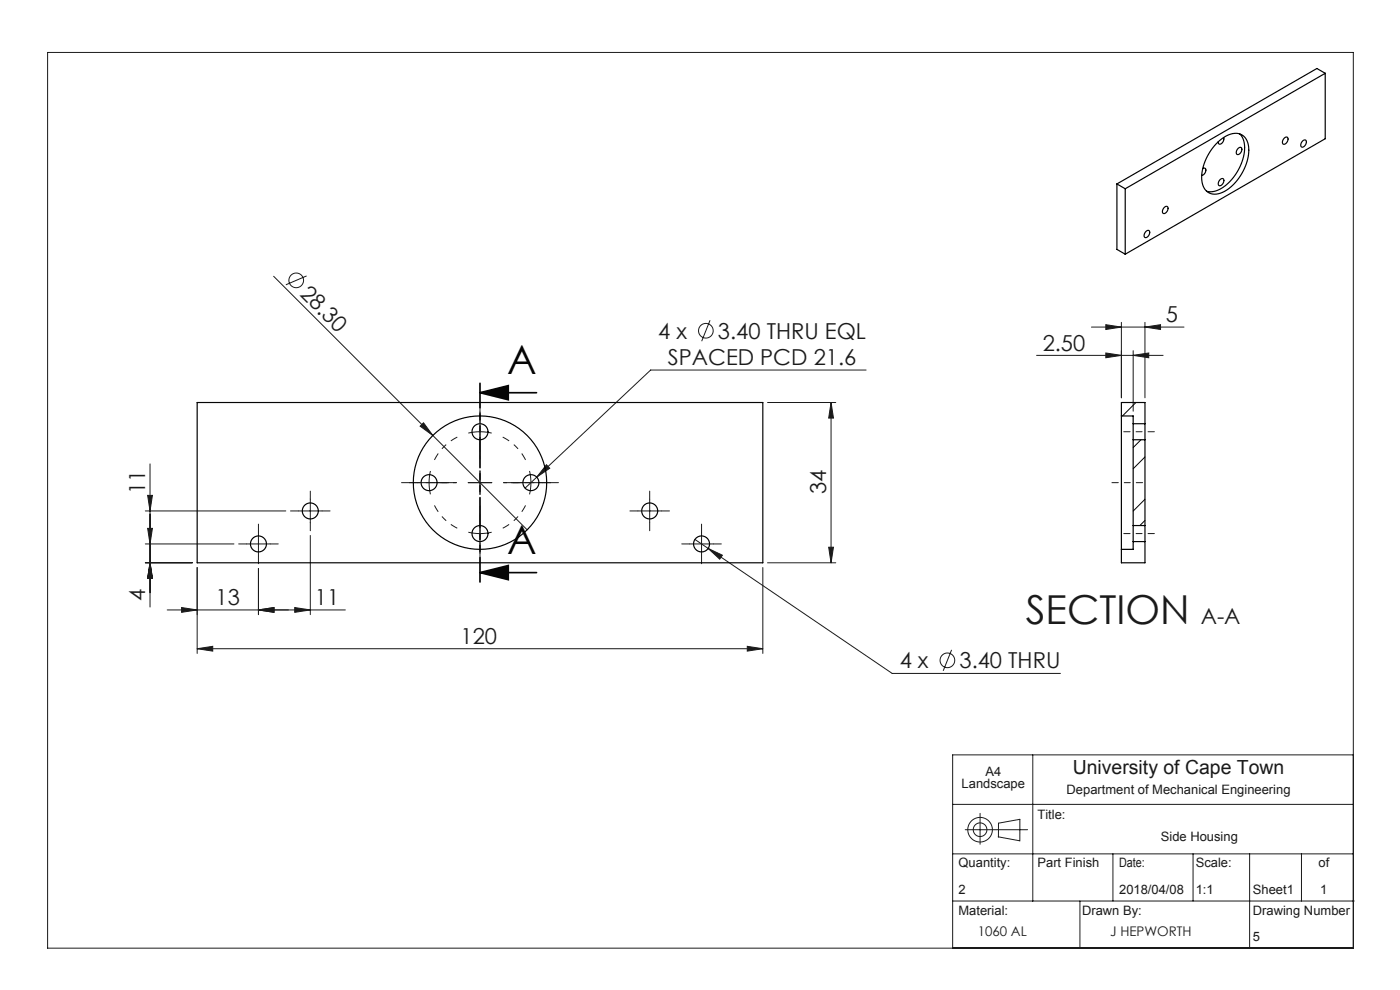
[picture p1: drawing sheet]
<svg xmlns="http://www.w3.org/2000/svg" width="297mm" height="210mm" viewBox="0 0 297 210" stroke-linecap="round" stroke-linejoin="round" font-family="sans-serif">
<g fill="none" stroke="#191924" stroke-width=".21">
<path d="M10.1 11.1h277v190h-277zM58 58.6l33.8 33.8M65 58.5l-4.4 1.9M150.6 67.9l-1.7 4.5M183.7 78.5h-45.7l-24.1 22.7M219.9 75.4h26.8M231.5 69.4h19.7M234.6 68.9l3.3 .5-3.3 .5zM234.6 74.9l3.3 .5-3.3 .5zM237.9 68.4v16M240.4 75.4l3.3-.5v1zM240.4 74.4v12.8"/>
<path d="M242.9 69.4l3.3-.5v1zM242.9 68.4v16M31.8 98.4v30.4M89.1 90.4l.7-.7 2 2.7zM91.3 99.9a10.8 10.8 0 0 0 0 5M91.8 92.4l20 20M101.8 99.9v5M115.9 98.6l.7 .7-2.7 1.9zM162.8 85.4h14.5M176.3 85.4l.5 3.3h-1zM176.3 85.4v34M30.8 115.4h18.8"/>
<path d="M30.8 108.4h29.8M30.8 119.4h10M31.3 112.1h1l-.5 3.3zM31.3 105.1h1l-.5 3.3zM31.8 119.4l.5 3.3h-1zM52.3 115.4h5M54.8 112.9v5M63.3 108.4h5M65.8 113.6v16.8M65.8 105.9v5M88.5 102.4h5M99.3 102.4h5"/>
<path d="M113.9 101.2l-2.5 2.3M135.3 108.4h5M137.8 105.9v5M146.3 115.4h5M147.4 114.4l2.8 1.9M148.8 112.9v5M150.2 116.3l3.1 1.5-.6 .8zM150.2 116.3l39.1 26.5h35.7M162.8 119.4h14.5M175.8 116.1h1l-.5 3.3zM35.5 129.4h37.8M38.5 128.9l3.3 .5-3.3 .5z"/>
<path d="M41.8 120.4v18.2M41.8 137.6l3.3-.5v1zM41.8 137.6h120M54.8 129.4l3.3-.5v1zM54.8 120.6v9.8M62.5 128.9l3.3 .5-3.3 .5zM158.5 137.1l3.3 .5-3.3 .5zM161.8 120.4v18.2M201.9 137.8l-1.8 4.5M202.1 170.6h85M204.8 176h13.2M207.9 172.5v6.6"/>
<path d="M211.8 177.5l4.5 .8M211.8 177.5v-2.9l4.6-.8v4.6M219.1 160.1v31M287.1 160.1h-85v41M202.1 191.1h85.2M202.1 181.1h85M229.1 191.1v10M236.1 181.1v10M253.1 181.1v10M265.1 181.1v20M276.1 181.1v10"/>
<circle cx="62.8" cy="59.5" r="1.56"/>
<circle cx="149.7" cy="70.2" r="1.56"/>
<circle cx="201" cy="140.1" r="1.56"/>
<circle cx="207.9" cy="176" r="1.45"/>
<circle cx="207.9" cy="176" r="2.61"/>
</g>
<path d="M101.8 83.3h12M101.8 83.3l6-1.5v3zM101.8 121.5h12M101.8 121.5l6-1.5v3z" fill="none" stroke="#000" stroke-width=".35"/>
<path d="M101.8 91.6l-2.4 .3M101.8 91.6l2.5 .3M101.8 113.2l2.5-.3M101.8 113.2l-2.4-.3M112.6 102.4l-.3-2.5M112.6 102.4l-.3 2.5" fill="none" stroke="#191924" stroke-width=".21" stroke-dasharray="15.2 1.3 1.3 1.3" stroke-linecap="butt"/>
<path d="M97 92.7a10.8 10.8 0 0 0-4.8 4.9M111.5 97.6a10.8 10.8 0 0 0-4.8-4.9M92.2 107.2a10.8 10.8 0 0 0 4.8 4.8M106.7 112a10.8 10.8 0 0 0 4.8-4.8" fill="none" stroke="#191924" stroke-width=".21" stroke-dasharray="15.2 1.3 1.3 1.3" stroke-dashoffset="13.7" stroke-linecap="butt"/>
<path d="M101.8 81.3v42.2" fill="none" stroke="#000" stroke-width=".35" stroke-dasharray="6.3 1.3 1.3 1.3 1.3 1.3" stroke-dashoffset="1.1"/>
<g fill="none" stroke="#191924" stroke-width=".21" stroke-dasharray="15.2 1.3 1.3 1.3">
<path d="M101.8 91.6v-2.5M101.8 91.6v2.5M101.8 89.1v-1.7M101.8 94.1v1.7M52.3 115.4h-1.7M54.8 112.9v-1.7M54.8 117.9v1.7M57.3 115.4h1.7M63.3 108.4h-1.7M65.8 105.9v-1.7M65.8 110.9v1.7M68.3 108.4h1.7"/>
<path d="M88.5 102.4h-1.7M93.5 102.4h1.7M101.8 113.2v2.5M101.8 113.2v-2.5M101.8 115.7v1.7M101.8 110.7v-1.7M101.8 102.4v-2.5M101.8 102.4h-2.5M101.8 102.4v2.5M101.8 102.4h2.5M110.1 102.4h-1.7M112.6 102.4h2.5"/>
<path d="M112.6 102.4h-2.5M115.1 102.4h1.7M135.3 108.4h-1.7M137.8 105.9v-1.7M137.8 110.9v1.7M140.3 108.4h1.7M146.3 115.4h-1.7M148.8 112.9v-1.7M148.8 117.9v1.7M151.3 115.4h1.7"/>
</g>
<path d="M101.8 97.4v-5.2M96.8 102.4h-5.1M101.8 107.4v5.1M106.8 102.4h5.2" fill="none" stroke="#191924" stroke-width=".21" stroke-dasharray="15.2 1.3 1.3 1.3" stroke-dashoffset="14.6"/>
<path d="M101.8 97.4v-11.7M96.8 102.4h-11.6M101.8 107.4v11.6M106.8 102.4h11.7" fill="none" stroke="#191924" stroke-width=".21" stroke-dasharray="15.2 1.3 1.3 1.3" stroke-dashoffset="11.3"/>
<path d="M244.9 91.6h-6.5M242.4 102.4h-6.5M244.9 113.2h-6.5" fill="none" stroke="#191924" stroke-width=".21" stroke-dasharray="15.2 1.3 1.3 1.3" stroke-dashoffset="13.9"/>
<path d="M101.8 83.3l6-1.5v3zM101.8 121.5l6-1.5v3z" fill="#000"/>
<g fill="#191924">
<path d="M89.1 90.4l.7-.7 2 2.7z"/>
<path d="M54.8 129.4l3.3-.5v1zM38.5 128.9l3.3 .5-3.3 .5zM242.9 69.4l3.3-.5v1zM234.6 68.9l3.3 .5-3.3 .5z"/>
<path d="M54.8 129.4l3.3-.5v1zM62.5 128.9l3.3 .5-3.3 .5zM115.9 98.6l-2 2.6 2.7-1.9zM150.2 116.3l2.5 2.3 .6-.8zM234.6 74.9l3.3 .5-3.3 .5zM240.4 75.4l3.3-.5v1z"/>
<path d="M158.5 137.1l3.3 .5-3.3 .5zM41.8 137.6l3.3-.5v1z"/>
<path d="M175.8 116.1h1l-.5 3.3zM176.3 85.4l.5 3.3h-1z"/>
<path d="M31.3 112.1h1l-.5 3.3zM31.8 119.4l.5 3.3h-1zM31.3 105.1h1l-.5 3.3zM31.8 119.4l.5 3.3h-1z"/>
</g>
<g fill="none" stroke="#000" stroke-width=".25">
<path d="M281.1 15.5l-1.7-1-42.5 24.5M281.1 15.5l-42.4 24.5M281.1 15.5v13.9l-42.4 24.5M236.9 39l1.8 1M236.9 39v13.9l1.8 1M255.1 35.8a.44 .44 0 0 1 .7 0 .44 .44 0 0 1 0 .6 1.03 1.03 0 0 1-.9 .8M258.4 30.1a4.9 4.9 0 0 1 4.8-1.6 3.6 3.6 0 0 1 1.7 3.8 10.6 10.6 0 0 1-6.1 8.7 2.84 2.84 0 0 1-3.9-2.9 10.9 10.9 0 0 1 3.5-8zM258.8 38.2a.47 .47 0 0 1 .7-.3 .47 .47 0 0 1 .1 .7 .65 .65 0 0 1-.4 .7 .65 .65 0 0 1-.7-.2v-.5zM259.6 29.2a1 1 0 0 1-1 1.3l-.2-.4M262.6 31.5a.47 .47 0 0 1 .7-.2 .47 .47 0 0 1 .1 .7 .65 .65 0 0 1-.4 .7 .65 .65 0 0 1-.7-.2v-.5zM263 28.4a5.2 5.2 0 0 1 .7 5.4 10 10 0 0 1-6.2 6.8h-1.5M272.4 29.4a.47 .47 0 0 1 .7-.3 .47 .47 0 0 1 .1 .7 .65 .65 0 0 1-.4 .7 .65 .65 0 0 1-.7-.2v-.5z"/>
<path d="M276.3 30a.47 .47 0 0 1 .7-.3 .47 .47 0 0 1 .1 .7 .65 .65 0 0 1-.4 .7 .65 .65 0 0 1-.7-.2v-.4zM238.7 40v13.9M243 49.2a.47 .47 0 0 1 .7-.3 .47 .47 0 0 1 .1 .7 .65 .65 0 0 1-.3 .7 .65 .65 0 0 1-.8-.2l.1-.5zM246.9 44.1a.47 .47 0 0 1 .7-.3 .47 .47 0 0 1 .1 .7 .65 .65 0 0 1-.3 .7 .65 .65 0 0 1-.8-.2l.1-.5zM41.8 85.4h120v34h-120zM237.9 88.2v28.3M237.9 88.2v-2.8h5v4.5M237.9 88.2h2.5v1.7M240.4 89.9v3.4M240.4 93.3h2.5M240.4 93.3v18.2M240.4 89.9h2.5"/>
<path d="M242.9 89.9v3.4M242.9 93.3v18.2M240.4 111.5v3.4M240.4 111.5h2.5M240.4 114.9v1.6h-2.5M240.4 114.9h2.5M242.9 111.5v3.4M242.9 114.9v4.5h-5v-2.9"/>
<circle cx="101.8" cy="91.6" r="1.7"/>
<circle cx="54.8" cy="115.4" r="1.7"/>
<circle cx="65.8" cy="108.4" r="1.7"/>
<circle cx="91" cy="102.4" r="1.7"/>
<circle cx="101.8" cy="102.4" r="14.2"/>
<circle cx="101.8" cy="113.2" r="1.7"/>
<circle cx="112.6" cy="102.4" r="1.7"/>
<circle cx="137.8" cy="108.4" r="1.7"/>
<circle cx="148.8" cy="115.4" r="1.7"/>
</g>
<path d="M241 85.4l-2.9 2.8M242.1 93.3l-1.7 1.6M242.9 96.9l-2.5 2.5M242.9 105.9l-2.5 2.5M242.9 110.4l-1.1 1.1" fill="none" stroke="#000" stroke-width=".21"/>
<g font-size="8.5">
<text x="107.6" y="79.4">A</text>
<text x="107.6" y="117.6">A</text>
</g>
<text font-size="8.5" fill="#191924" x="217.6" y="132.3">SECTION</text>
<g font-size="4.7" fill="#191924">
<text x="63.4" y="62.5" transform="rotate(45 63.4 62.5)">28.30</text>
<text x="139.6" y="71.9">4 x</text>
<text x="152.3" y="71.9">3.40 THRU EQL</text>
<text x="247.3" y="68.4">5</text>
<text x="141.7" y="77.5">SPACED PCD 21.6</text>
<text x="221.2" y="74.4">2.50</text>
<text x="30.8" y="104.9" transform="rotate(-90 30.8 104.9)">11</text>
<text x="175.3" y="104.9" transform="rotate(-90 175.3 104.9)">34</text>
<text x="30.8" y="127.5" transform="rotate(-90 30.8 127.5)">4</text>
<text x="45.7" y="128.4">13</text>
<text x="66.8" y="128.4">11</text>
<text x="97.7" y="136.6">120</text>
<text x="254.7" y="132.3">A-A</text>
<text x="190.9" y="141.8">4 x</text>
<text x="203.6" y="141.8">3.40 THRU</text>
</g>
<text font-size="4.1" fill="#191924" x="227.6" y="164.3">University of Cape Town</text>
<g font-size="2.8" fill="#191924">
<text x="207.4" y="198.6">1060 AL</text>
<text x="235.5" y="198.6">J HEPWORTH</text>
</g>
<g font-size="2.7" fill="#191924">
<text x="204" y="167.2">Landscape</text>
<text x="209.1" y="164.6">A4</text>
<text x="220.1" y="173.7">Title:</text>
<text x="226.3" y="168.5">Department of Mechanical Engineering</text>
<text x="246.3" y="178.4">Side Housing</text>
<text x="203.3" y="184">Quantity:</text>
<text x="220.1" y="184">Part Finish</text>
<text x="237.4" y="184">Date:</text>
<text x="253.7" y="184">Scale:</text>
<text x="279.7" y="184">of</text>
<text x="203.3" y="189.6">2</text>
<text x="237.4" y="189.6">2018/04/08</text>
<text x="253.7" y="189.6">1:1</text>
<text x="265.8" y="189.6">Sheet1</text>
<text x="280.1" y="189.6">1</text>
<text x="203.3" y="194.1">Material:</text>
<text x="229.6" y="194.1">Drawn By:</text>
<text x="265.8" y="194.1">Drawing Number</text>
<text x="265.8" y="199.6">5</text>
</g>
</svg>
